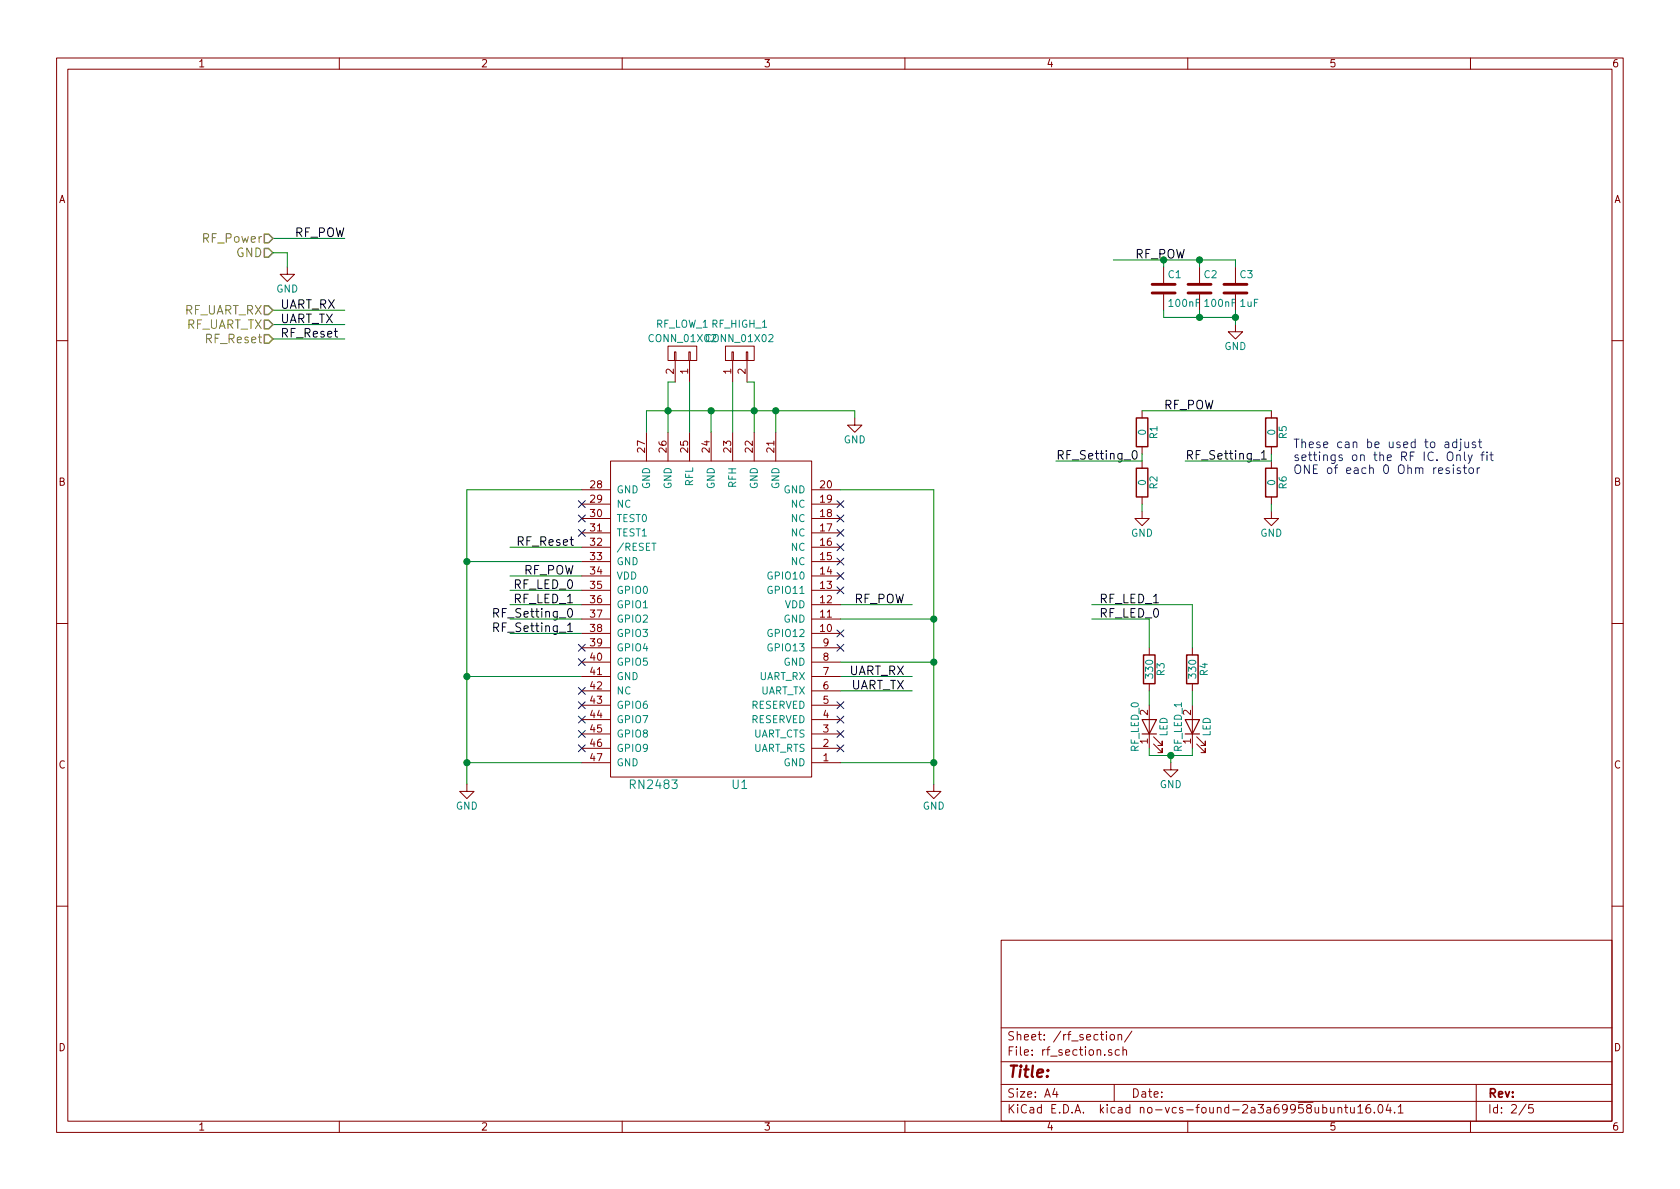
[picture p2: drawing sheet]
EESchema Schematic File Version 3
LIBS:power
LIBS:device
LIBS:linear
LIBS:regul
LIBS:adc-dac
LIBS:memory
LIBS:xilinx
LIBS:microcontrollers
LIBS:dsp
LIBS:microchip
LIBS:analog_switches
LIBS:motorola
LIBS:texas
LIBS:intel
LIBS:audio
LIBS:interface
LIBS:digital-audio
LIBS:philips
LIBS:cypress
LIBS:siliconi
LIBS:opto
LIBS:atmel
LIBS:contrib
LIBS:pic18f2xj50
LIBS:mcp73831
LIBS:switchtactile
LIBS:tps736
LIBS:BH1603FVC
LIBS:mcp9700t-e
LIBS:rn2483
LIBS:fa_238
LIBS:lora_sensor-cache
EELAYER 26 0
EELAYER END
$Descr A4 11693 8268
encoding utf-8
Sheet 2 5
Title ""
Date ""
Rev ""
Comp ""
Comment1 ""
Comment2 ""
Comment3 ""
Comment4 ""
$EndDescr
$Comp
L C C1
U 1 1
P 8100 2000
F 0 "C1" H 8125 2100 50  0000 L CNN
F 1 "100nF" H 8125 1900 50  0000 L CNN
F 2 "Capacitors_SMD:C_0805" H 8138 1850 50  0001 C CNN
F 3 "" H 8100 2000 50  0000 C CNN
	1    8100 2000
	1    0    0    -1  
$EndComp
$Comp
L C C2
U 1 1
P 8350 2000
F 0 "C2" H 8375 2100 50  0000 L CNN
F 1 "100nF" H 8375 1900 50  0000 L CNN
F 2 "Capacitors_SMD:C_0805" H 8388 1850 50  0001 C CNN
F 3 "" H 8350 2000 50  0000 C CNN
	1    8350 2000
	1    0    0    -1  
$EndComp
$Comp
L C C3
U 1 1
P 8600 2000
F 0 "C3" H 8625 2100 50  0000 L CNN
F 1 "1uF" H 8625 1900 50  0000 L CNN
F 2 "Capacitors_SMD:C_0805" H 8638 1850 50  0001 C CNN
F 3 "" H 8600 2000 50  0000 C CNN
	1    8600 2000
	1    0    0    -1  
$EndComp
NoConn ~ 5850 3500
NoConn ~ 5850 3600
NoConn ~ 5850 3700
NoConn ~ 5850 3800
NoConn ~ 5850 3900
NoConn ~ 4050 4800
NoConn ~ 4050 3500
$Comp
L CONN_01X02 RF_HIGH_1
U 1 1
P 5150 2450
F 0 "RF_HIGH_1" V 5350 2450 50  0000 C CNN
F 1 "CONN_01X02" V 5250 2450 50  0000 C CNN
F 2 "libraries:SMA_edge_connect" H 5150 2450 50  0001 C CNN
F 3 "" H 5150 2450 50  0000 C CNN
	1    5150 2450
	0    -1   -1   0   
$EndComp
$Comp
L CONN_01X02 RF_LOW_1
U 1 1
P 4750 2450
F 0 "RF_LOW_1" V 4950 2450 50  0000 C CNN
F 1 "CONN_01X02" V 4850 2450 50  0000 C CNN
F 2 "libraries:SMA_edge_connect" H 4750 2450 50  0001 C CNN
F 3 "" H 4750 2450 50  0000 C CNN
	1    4750 2450
	0    1    -1   0   
$EndComp
Text Label 6300 4200 2    60   ~ 0
RF_POW
Text Label 4000 4000 2    60   ~ 0
RF_POW
Text Label 7900 1800 0    60   ~ 0
RF_POW
$Comp
L GND #PWR01
U 1 1
P 8600 2250
F 0 "#PWR01" H 8600 2000 50  0001 C CNN
F 1 "GND" H 8600 2100 50  0000 C CNN
F 2 "" H 8600 2250 50  0000 C CNN
F 3 "" H 8600 2250 50  0000 C CNN
	1    8600 2250
	1    0    0    -1  
$EndComp
Text Label 6300 4700 2    60   ~ 0
UART_RX
Text Label 6300 4800 2    60   ~ 0
UART_TX
NoConn ~ 5850 5200
NoConn ~ 5850 5100
NoConn ~ 5850 5000
NoConn ~ 5850 4900
$Comp
L LED-RESCUE-lora_sensor RF_LED_1
U 1 1
P 8300 5050
AR Path="/589AAC25" Ref="RF_LED_1"  Part="1" 
AR Path="/58974944/589AAC25" Ref="RF_LED_1"  Part="1" 
F 0 "RF_LED_1" H 8300 5150 50  0000 C CNN
F 1 "LED" H 8300 4950 50  0000 C CNN
F 2 "LEDs:LED_0805" H 8300 5050 50  0001 C CNN
F 3 "" H 8300 5050 50  0000 C CNN
	1    8300 5050
	0    -1   -1   0   
$EndComp
$Comp
L LED-RESCUE-lora_sensor RF_LED_0
U 1 1
P 8000 5050
AR Path="/589AAC2C" Ref="RF_LED_0"  Part="1" 
AR Path="/58974944/589AAC2C" Ref="RF_LED_0"  Part="1" 
F 0 "RF_LED_0" H 8000 5150 50  0000 C CNN
F 1 "LED" H 8000 4950 50  0000 C CNN
F 2 "LEDs:LED_0805" H 8000 5050 50  0001 C CNN
F 3 "" H 8000 5050 50  0000 C CNN
	1    8000 5050
	0    -1   -1   0   
$EndComp
$Comp
L R R4
U 1 1
P 8300 4650
F 0 "R4" V 8380 4650 50  0000 C CNN
F 1 "330" V 8300 4650 50  0000 C CNN
F 2 "Resistors_SMD:R_0805" V 8230 4650 50  0001 C CNN
F 3 "" H 8300 4650 50  0000 C CNN
	1    8300 4650
	1    0    0    -1  
$EndComp
$Comp
L R R3
U 1 1
P 8000 4650
F 0 "R3" V 8080 4650 50  0000 C CNN
F 1 "330" V 8000 4650 50  0000 C CNN
F 2 "Resistors_SMD:R_0805" V 7930 4650 50  0001 C CNN
F 3 "" H 8000 4650 50  0000 C CNN
	1    8000 4650
	1    0    0    -1  
$EndComp
Text Label 7650 4300 0    60   ~ 0
RF_LED_0
Text Label 7650 4200 0    60   ~ 0
RF_LED_1
Text Label 4000 4100 2    60   ~ 0
RF_LED_0
Text Label 4000 4200 2    60   ~ 0
RF_LED_1
$Comp
L R R5
U 1 1
P 8850 3000
F 0 "R5" V 8930 3000 50  0000 C CNN
F 1 "0" V 8850 3000 50  0000 C CNN
F 2 "Resistors_SMD:R_0805" V 8780 3000 50  0001 C CNN
F 3 "" H 8850 3000 50  0000 C CNN
	1    8850 3000
	1    0    0    -1  
$EndComp
$Comp
L R R6
U 1 1
P 8850 3350
F 0 "R6" V 8930 3350 50  0000 C CNN
F 1 "0" V 8850 3350 50  0000 C CNN
F 2 "Resistors_SMD:R_0805" V 8780 3350 50  0001 C CNN
F 3 "" H 8850 3350 50  0000 C CNN
	1    8850 3350
	1    0    0    -1  
$EndComp
$Comp
L R R1
U 1 1
P 7950 3000
F 0 "R1" V 8030 3000 50  0000 C CNN
F 1 "0" V 7950 3000 50  0000 C CNN
F 2 "Resistors_SMD:R_0805" V 7880 3000 50  0001 C CNN
F 3 "" H 7950 3000 50  0000 C CNN
	1    7950 3000
	1    0    0    -1  
$EndComp
$Comp
L R R2
U 1 1
P 7950 3350
F 0 "R2" V 8030 3350 50  0000 C CNN
F 1 "0" V 7950 3350 50  0000 C CNN
F 2 "Resistors_SMD:R_0805" V 7880 3350 50  0001 C CNN
F 3 "" H 7950 3350 50  0000 C CNN
	1    7950 3350
	1    0    0    -1  
$EndComp
$Comp
L GND #PWR02
U 1 1
P 7950 3550
F 0 "#PWR02" H 7950 3300 50  0001 C CNN
F 1 "GND" H 7950 3400 50  0000 C CNN
F 2 "" H 7950 3550 50  0000 C CNN
F 3 "" H 7950 3550 50  0000 C CNN
	1    7950 3550
	1    0    0    -1  
$EndComp
$Comp
L GND #PWR03
U 1 1
P 8850 3550
F 0 "#PWR03" H 8850 3300 50  0001 C CNN
F 1 "GND" H 8850 3400 50  0000 C CNN
F 2 "" H 8850 3550 50  0000 C CNN
F 3 "" H 8850 3550 50  0000 C CNN
	1    8850 3550
	1    0    0    -1  
$EndComp
Text Label 8100 2850 0    60   ~ 0
RF_POW
Text Label 4000 4300 2    60   ~ 0
RF_Setting_0
Text Label 4000 4400 2    60   ~ 0
RF_Setting_1
Text Label 7350 3200 0    60   ~ 0
RF_Setting_0
Text Label 8250 3200 0    60   ~ 0
RF_Setting_1
NoConn ~ 4050 4900
NoConn ~ 4050 5000
NoConn ~ 4050 5100
NoConn ~ 4050 5200
NoConn ~ 4050 4600
NoConn ~ 4050 4500
NoConn ~ 4050 3700
NoConn ~ 4050 3600
NoConn ~ 5850 4000
NoConn ~ 5850 4100
NoConn ~ 5850 4400
NoConn ~ 5850 4500
Text Label 4000 3800 2    60   ~ 0
RF_Reset
Wire Wire Line
	5850 4600 6500 4600
Wire Wire Line
	6500 5300 5850 5300
Connection ~ 6500 4600
Wire Wire Line
	3250 3400 4050 3400
Wire Wire Line
	3250 3900 4050 3900
Wire Wire Line
	3250 4700 4050 4700
Connection ~ 3250 3900
Wire Wire Line
	3250 5300 4050 5300
Connection ~ 3250 4700
Wire Wire Line
	6350 4200 5850 4200
Wire Wire Line
	4050 4000 3550 4000
Wire Wire Line
	7750 1800 8600 1800
Wire Wire Line
	8600 2150 8600 2250
Wire Wire Line
	8100 2200 8600 2200
Wire Wire Line
	8100 2200 8100 2150
Connection ~ 8600 2200
Wire Wire Line
	8350 2150 8350 2200
Connection ~ 8350 2200
Wire Wire Line
	8100 1850 8100 1800
Connection ~ 8100 1800
Wire Wire Line
	8350 1800 8350 1850
Wire Wire Line
	8600 1800 8600 1850
Connection ~ 8350 1800
Wire Wire Line
	8000 5250 8300 5250
Wire Wire Line
	8000 4900 8000 4800
Wire Wire Line
	8300 4800 8300 4900
Wire Wire Line
	8000 5250 8000 5200
Wire Wire Line
	8300 5250 8300 5200
Wire Wire Line
	8000 4500 8000 4300
Wire Wire Line
	8000 4300 7600 4300
Wire Wire Line
	8300 4500 8300 4200
Wire Wire Line
	8300 4200 7600 4200
Wire Wire Line
	4050 4100 3550 4100
Wire Wire Line
	3550 4200 4050 4200
Wire Wire Line
	5850 4700 6350 4700
Wire Wire Line
	6350 4800 5850 4800
Wire Wire Line
	7950 2850 8850 2850
Wire Wire Line
	8850 3200 8850 3150
Wire Wire Line
	8850 3550 8850 3500
Wire Wire Line
	7950 3550 7950 3500
Wire Wire Line
	7950 3200 7950 3150
Wire Wire Line
	4050 4300 3550 4300
Wire Wire Line
	4050 4400 3550 4400
Wire Wire Line
	7350 3200 7950 3200
Wire Wire Line
	8250 3200 8850 3200
Wire Wire Line
	4050 3800 3550 3800
$Comp
L GND #PWR04
U 1 1
P 8150 5300
F 0 "#PWR04" H 8150 5050 50  0001 C CNN
F 1 "GND" H 8150 5150 50  0000 C CNN
F 2 "" H 8150 5300 50  0000 C CNN
F 3 "" H 8150 5300 50  0000 C CNN
	1    8150 5300
	1    0    0    -1  
$EndComp
Wire Wire Line
	8150 5300 8150 5250
Connection ~ 8150 5250
Text Label 1950 2150 0    60   ~ 0
UART_RX
Text Label 1950 2250 0    60   ~ 0
UART_TX
Wire Wire Line
	2400 2250 1900 2250
Wire Wire Line
	1900 2150 2400 2150
Text Label 2050 1650 0    60   ~ 0
RF_POW
Wire Wire Line
	1900 1650 2400 1650
$Comp
L GND #PWR05
U 1 1
P 2000 1850
F 0 "#PWR05" H 2000 1600 50  0001 C CNN
F 1 "GND" H 2000 1700 50  0000 C CNN
F 2 "" H 2000 1850 50  0000 C CNN
F 3 "" H 2000 1850 50  0000 C CNN
	1    2000 1850
	1    0    0    -1  
$EndComp
Text HLabel 1900 1650 0    60   Input ~ 0
RF_Power
Text HLabel 1900 1750 0    60   Input ~ 0
GND
Wire Wire Line
	1900 1750 2000 1750
Wire Wire Line
	2000 1750 2000 1850
Text HLabel 1900 2150 0    60   Input ~ 0
RF_UART_RX
Text HLabel 1900 2250 0    60   Input ~ 0
RF_UART_TX
Text Notes 9000 3300 0    60   ~ 0
These can be used to adjust \nsettings on the RF IC. Only fit \nONE of each 0 Ohm resistor\n
Text Label 1950 2350 0    60   ~ 0
RF_Reset
Wire Wire Line
	1900 2350 2400 2350
Text HLabel 1900 2350 0    60   Input ~ 0
RF_Reset
$Comp
L RN2483 U1
U 1 1
P 4950 4000
F 0 "U1" H 5150 2550 60  0000 C CNN
F 1 "RN2483" H 4550 2550 60  0000 C CNN
F 2 "libraries:RN2483" H 5050 3300 60  0001 C CNN
F 3 "" H 5050 3300 60  0000 C CNN
	1    4950 4000
	1    0    0    -1  
$EndComp
Wire Wire Line
	3250 3400 3250 5450
Connection ~ 3250 5300
$Comp
L GND #PWR06
U 1 1
P 3250 5450
F 0 "#PWR06" H 3250 5200 50  0001 C CNN
F 1 "GND" H 3250 5300 50  0000 C CNN
F 2 "" H 3250 5450 50  0000 C CNN
F 3 "" H 3250 5450 50  0000 C CNN
	1    3250 5450
	1    0    0    -1  
$EndComp
$Comp
L GND #PWR07
U 1 1
P 6500 5450
F 0 "#PWR07" H 6500 5200 50  0001 C CNN
F 1 "GND" H 6500 5300 50  0000 C CNN
F 2 "" H 6500 5450 50  0000 C CNN
F 3 "" H 6500 5450 50  0000 C CNN
	1    6500 5450
	1    0    0    -1  
$EndComp
Connection ~ 6500 5300
Wire Wire Line
	6500 4300 5850 4300
Wire Wire Line
	6500 3400 6500 5450
Wire Wire Line
	5100 3000 5100 2650
Wire Wire Line
	4800 2650 4800 3000
Wire Wire Line
	4650 2650 4650 3000
Wire Wire Line
	4500 2850 5950 2850
Wire Wire Line
	4950 2850 4950 3000
Wire Wire Line
	5250 2650 5250 3000
Connection ~ 4950 2850
Wire Wire Line
	5400 2850 5400 3000
Connection ~ 5250 2850
Wire Wire Line
	4500 2850 4500 3000
Connection ~ 4650 2850
Wire Wire Line
	5850 3400 6500 3400
Connection ~ 6500 4300
$Comp
L GND #PWR08
U 1 1
P 5950 2900
F 0 "#PWR08" H 5950 2650 50  0001 C CNN
F 1 "GND" H 5950 2750 50  0000 C CNN
F 2 "" H 5950 2900 50  0000 C CNN
F 3 "" H 5950 2900 50  0000 C CNN
	1    5950 2900
	1    0    0    -1  
$EndComp
Wire Wire Line
	5950 2850 5950 2900
Connection ~ 5400 2850
Wire Wire Line
	5250 2650 5200 2650
Wire Wire Line
	4700 2650 4650 2650
$EndSCHEMATC
